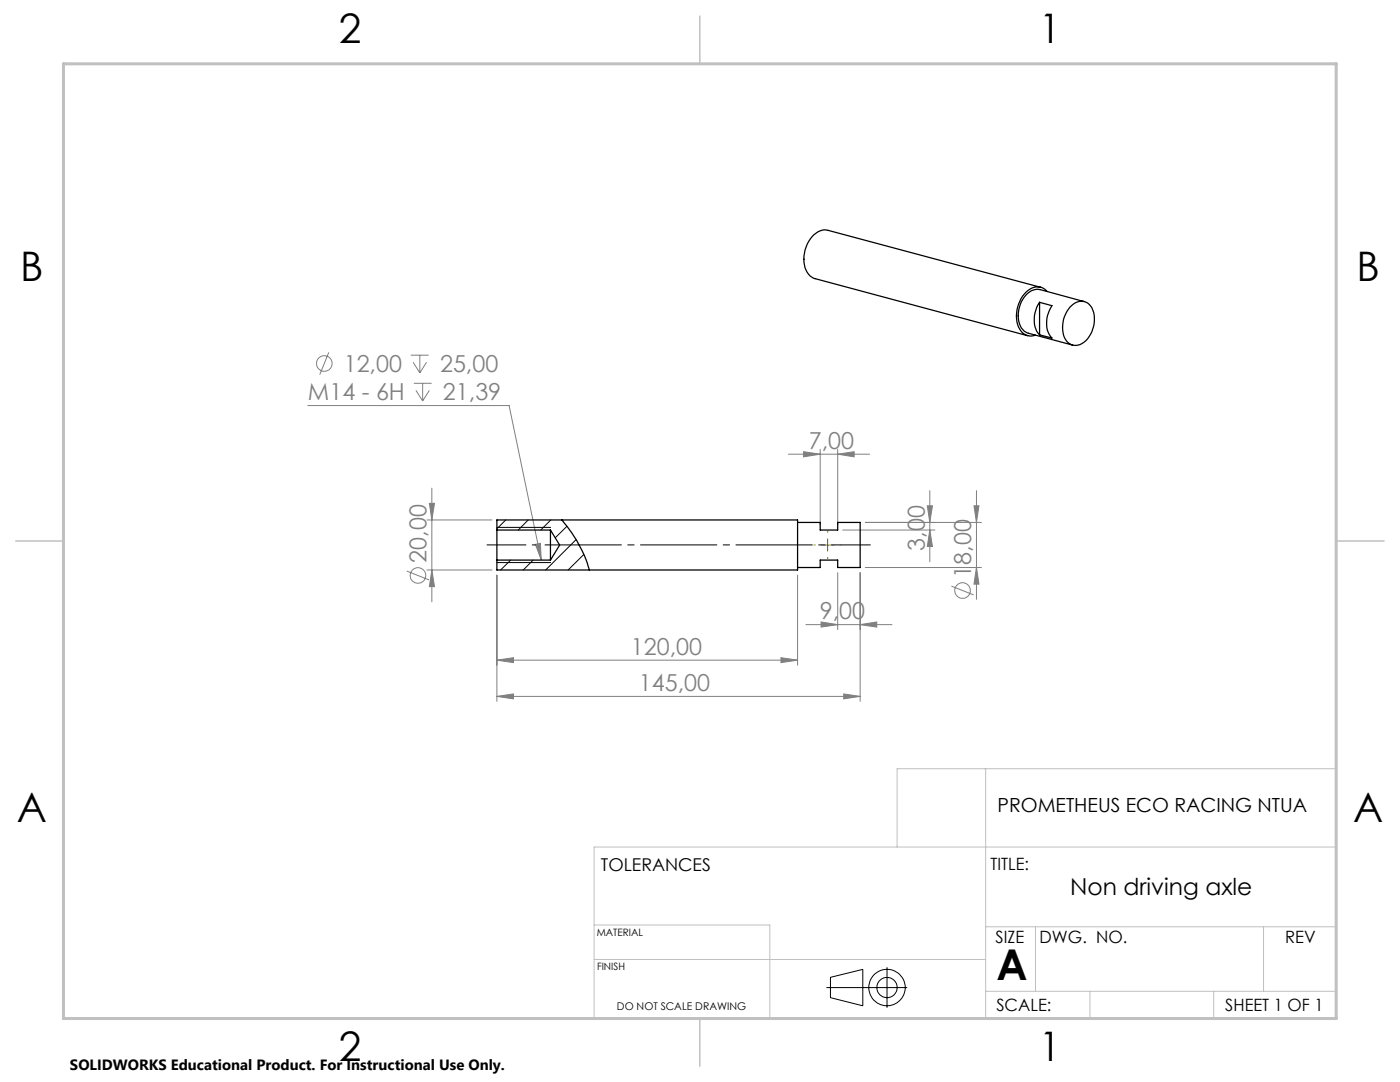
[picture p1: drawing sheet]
<svg xmlns="http://www.w3.org/2000/svg" width="279mm" height="216mm" viewBox="0 0 279 216" stroke-linecap="round" stroke-linejoin="round" font-family="sans-serif">
<g fill="none" stroke="#808080" stroke-width=".2">
<path d="M65.6 70.3l-1.8 4.5M82 70.9h3.5M82.4 72.3l1.4 2.1M82.6 76.5h3.5M83 77.9l1.3 2.1M83.8 70.9v3.5M84.3 76.5v3.5M85.1 72.3l-1.3 2.1M85.7 77.9l-1.4 2.1M61.4 80.9h40.2l6.4 30.9M86.2 97.4v22.7M157.3 90.6h16.2"/>
<path d="M160.4 90.1l3.3 .5-3.3 .6zM163.7 89.6v15.1M167.2 90.6l3.3-.5v1.1zM167.2 89.6v15.1M185.6 97.9v14.2M194.9 97.9v21.7M81.2 113.9l4.4 1.8M85.2 113.7h13M85.2 103.8h13M85.7 100.4h1l-.5 3.4zM86.2 113.7l.5 3.4h-1zM99.2 114.8v25.1"/>
<path d="M106.9 108.6l.9-.2 .2 3.4zM159.2 114.8v17.9M167.2 114.3v11.3M168.2 105.8h18.4M171.7 114.3v25.6M172.7 113.2h23.2M172.7 104.2h23.2M185.1 100.9h1l-.5 3.3zM185.6 105.8l.5 3.2h-1zM189.9 116.9l4.4 1.8M194.4 100.9h1l-.5 3.3zM194.9 113.2l.5 3.4h-1z"/>
<path d="M99.2 139l3.3-.5v1zM99.2 131.7l3.3-.5v1zM99.2 139h72.5M99.2 131.7h60M155.9 131.2l3.3 .5-3.3 .5zM160.8 124.6h17.2M163.9 124.1l3.3 .5-3.3 .5zM168.4 138.5l3.3 .5-3.3 .5zM171.7 124.6l3.3-.5v1z"/>
<circle cx="64.7" cy="72.5" r="1.55"/>
<circle cx="83.4" cy="114.8" r="1.56"/>
<circle cx="192.1" cy="117.8" r="1.56"/>
</g>
<g fill="none" stroke="#000" stroke-width=".2">
<path d="M99.2 105.2h10.7M99.2 112.3h10.7M164.9 197.1h16.1M165.7 195l6.5-1.6v7.3l-6.5-1.6zM177 193v8.1"/>
<circle cx="177" cy="197" r="2.02"/>
<circle cx="177" cy="197.1" r="3.6"/>
</g>
<path d="M97.2 108.7h76.5" fill="none" stroke="#000" stroke-width=".2" stroke-dasharray="15.2 1.3 1.3 1.3" stroke-dashoffset="7.5"/>
<path d="M196.7 153.4v49.9M179 169v-15.6h87.7v49.8h-189.9M266.7 169h-148.1v34.2M118.6 184.6h35v18.6M118.6 191.5h78.1M196.7 184.9h70M196.7 197.8h70M206.7 184.9v12.9M217.5 197.8v5.4M242.2 197.8v5.4M252.2 184.9v12.9" fill="none" stroke="#c0c0c0" stroke-width=".2"/>
<path d="M139.7 3.2v9.5M3.1 107.9h9.6M266.7 107.9h9.5M139.7 203.2v9.6" fill="none" stroke="#c0c0c0" stroke-width=".3"/>
<path d="M12.7 12.7h254v190.5h-254z" fill="none" stroke="#c0c0c0" stroke-width=".6"/>
<path d="M162.7 108.7h-.3M165.2 106.2v-.2M165.2 111.2v.3M167.7 108.7h.2" fill="none" stroke="#808000" stroke-width=".2" stroke-dasharray="15.2 1.3 1.3 1.3"/>
<path d="M163.9 108.8h2.5M165.2 107.5v2.5" fill="none" stroke="#808000" stroke-width=".2"/>
<g fill="#808080">
<path d="M167.2 90.6l3.3-.5v1.1zM160.4 90.1l3.3 .5-3.3 .6z"/>
<path d="M99.2 139l3.3-.5v1zM168.4 138.5l3.3 .5-3.3 .5zM106.9 108.6l1.1 3.2-.2-3.4zM163.9 124.1l3.3 .5-3.3 .5zM171.7 124.6l3.3-.5v1zM99.2 131.7l3.3-.5v1zM155.9 131.2l3.3 .5-3.3 .5z"/>
<path d="M194.9 113.2l.5 3.4h-1zM194.4 100.9h1l-.5 3.3zM86.2 113.7l.5 3.4h-1zM85.7 100.4h1l-.5 3.4zM185.6 105.8l.5 3.2h-1zM185.1 100.9h1l-.5 3.3z"/>
</g>
<path d="M100.9 103.8l-1.7 1.7M101.9 111.8l-2 1.9M105.4 103.8l-2 2M106.4 111.8l-2 1.9M109.9 103.8l-2 2M113.1 105l-2.3 2.3M115 107.7l-6.1 6M116.5 110.6l-3.1 3.1" fill="none" stroke="#000" stroke-width=".2"/>
<g fill="none" stroke="#000" stroke-width=".25">
<path d="M207.7 57.3l-42.4-11.3a3.7 3.7 0 0 0-3.9 2.2 6.2 6.2 0 0 0 0 6.5l1 .8 42.7 11.5M209 58.2a2.85 2.85 0 0 0-4.6 .5 6.3 6.3 0 0 0-.6 7.4 2.52 2.52 0 0 0 2.9 .8M207.5 60.3a5.7 5.7 0 0 0-.3 6.2l.3 .3M207.5 60.3l2.4 .7a5.6 5.6 0 0 0-.2 6.1l.2 .4-2.4-.7M207.5 60.3v6.5M213.6 61.2a2.56 2.56 0 0 1 2.7-1.1 2.56 2.56 0 0 1 2 2.2 5.8 5.8 0 0 1-2.8 6.5 2.52 2.52 0 0 1-3.3-2.4 6.1 6.1 0 0 1 1.4-5.2zM216.4 60.2l-8.8-2.4a3.8 3.8 0 0 0-4 2.9 5 5 0 0 0 .8 5.4l.7 .4 9 2.4M99.2 105.8v-2h60v9.9h-60v-1.9M99.2 105.8v6M99.2 111.8h10.7M99.2 105.8h10.7M109.9 105.8v6"/>
<path d="M109.9 105.8l1.8 3-1.8 3M112.1 103.8a25.6 25.6 0 0 1 5.5 9.9M159.2 104.2h4.5v1.6h3.5v-1.6h4.5v9h-4.5v-1.4h-3.5v1.4h-4.5"/>
</g>
<text font-size="8.5" x="198.9" y="195.5">A</text>
<g font-size="8.1">
<text x="67.6" y="8.5">2</text>
<text x="207.3" y="8.5">1</text>
<text x="4" y="56.2">B</text>
<text x="270.7" y="56.2">B</text>
<text x="3.3" y="164.1">A</text>
<text x="270" y="164.1">A</text>
<text x="67.6" y="211.7">2</text>
<text x="207.3" y="211.7">1</text>
</g>
<g font-size="4.7" fill="#808080">
<text x="68.6" y="74.2">12,00</text>
<text x="87.8" y="74.2">25,00</text>
<text x="61.4" y="79.8">M14 - 6H</text>
<text x="88.4" y="79.8">21,39</text>
<text x="161.4" y="89.6">7,00</text>
<text x="85.1" y="112.2" transform="rotate(-90 85.1 112.2)">20,00</text>
<text x="184.6" y="109.9" transform="rotate(-90 184.6 109.9)">3,00</text>
<text x="193.8" y="115.3" transform="rotate(-90 193.8 115.3)">18,00</text>
<text x="163.6" y="123.6">9,00</text>
<text x="125.9" y="130.7">120,00</text>
<text x="127.5" y="137.9">145,00</text>
</g>
<text font-size="4.7" x="213.6" y="178.5">Non driving axle</text>
<text font-size="3.9" x="199.1" y="162.1">PROMETHEUS ECO RACING NTUA</text>
<text font-size="3.5" x="119.9" y="173.7">TOLERANCES</text>
<g font-size="3.4">
<text x="197.7" y="173.7">TITLE:</text>
<text x="198.7" y="188.1">SIZE</text>
<text x="207.5" y="188.1">DWG. NO.</text>
<text x="256.5" y="188.2">REV</text>
<text x="198.8" y="201.7">SCALE:</text>
<text x="244.5" y="201.7">SHEET 1 OF 1</text>
</g>
<text font-size="3" x="14" y="213.5">SOLIDWORKS Educational Product. For Instructional Use Only.</text>
<text font-size="2.1" x="123.1" y="201.6">DO NOT SCALE DRAWING</text>
<g font-size="2">
<text x="119.1" y="186.7">MATERIAL</text>
<text x="119.1" y="193.5">FINISH</text>
</g>
</svg>
